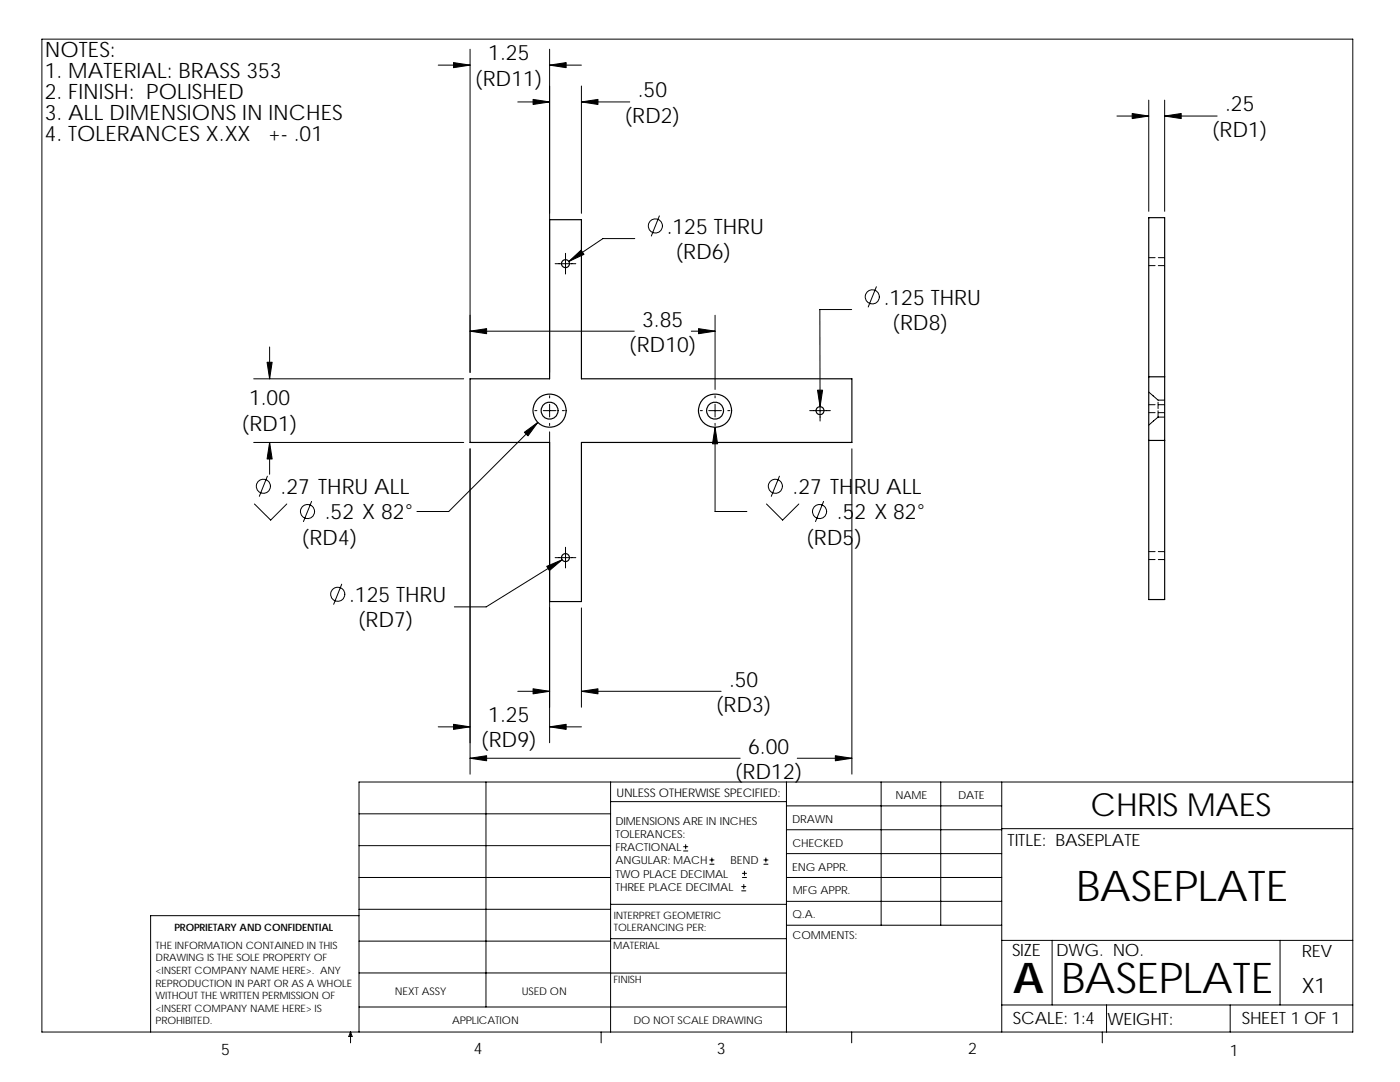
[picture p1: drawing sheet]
<svg xmlns="http://www.w3.org/2000/svg" width="279mm" height="216mm" viewBox="0 0 279 216" stroke-linecap="round" stroke-linejoin="round" font-family="sans-serif">
<g fill="none" stroke="#000" stroke-width=".2">
<path d="M8.4 7.8h261.6v198.1h-261.6zM87.5 13h6.3M93.8 9.8v64.5M109.7 9.8v64.5M109.7 13h6.3M116 17.2v25.4M229.3 20v22.2M232.4 20v22.2M103.3 20.3h6.4M116 20.3h9.7M222.9 23.2h6.4M232.4 23.2h10.5"/>
<path d="M110.8 52.6h4.1M112.9 50.5v4.2M126.7 47.6h-6.4l-6.8 4.6M131.6 43.1l-1.6 4M174.9 57.2l-1.6 4.1M229.3 51.4h1.2M229.3 53h1.2M231.2 51.4h1.2M231.2 53h1.2M50.6 75.6h41.9M53.8 69.2v6.4M93.8 66.1h32.8"/>
<path d="M109.7 79v.4M138 66.1h4.7M142.7 62.9v14.8M142.7 79v.4M163.7 79.9v4.1M170 61.8h-6.4l.1 19.4M229.3 78.2l1.8 1.6h1.3M50.6 88.3h41.9M53.4 95l-1.6 4M53.8 88.3v6.3M93.8 89.6v64.9M106.7 81.9h.4"/>
<path d="M107.3 84.3l-17.7 17.8h-6.4M108.4 81.9h2.6M109.7 80.7v2.5M109.7 84.5v.4M109.7 86.2v62M112.2 81.9h.4M139.7 81.9h.5M141.4 81.9h2.6M142.7 80.7v2.5M142.7 84.5v.4M142.7 85.3v16.8h6.4M145.2 81.9h.5"/>
<path d="M155.6 95l-1.7 4M161.6 81.9h4.1M170 89.6v64.9M229.3 80.8h1.2M229.3 82.3h1.2M231.1 80.3v1.2M231.1 82v1.2M231.1 83.2h1.3M231.1 83.2l-1.8 1.6M231.2 80.8h1.2M231.2 82.3h1.2M50.8 100.6l3.2 3.2 3.2-3.2"/>
<path d="M62.2 100.1l-1.6 4M68.2 116.6l-1.6 4M110.8 111.3h4.1M112.2 111.7l-15.2 9.4h-6.3M112.9 109.2v4.1M153 100.6l3.2 3.2 3.2-3.2M164.4 100.1l-1.6 4M229.3 110.1h1.2M229.3 111.7h1.2M231.2 110.1h1.2M231.2 111.7h1.2M103.3 137.9h6.4"/>
<path d="M116 121.3v19.8M116 137.9h27.9M87.5 145h6.3M93.8 151.3h53.9M97 156v44.9M109.7 145h6.3M121.9 156v49.9M121.9 160h35.1M157 156v49.9M159.1 151.3h10.9M175.9 156v28.6M187.7 156v28.6"/>
<path d="M199.9 156v49.9M270 156h-198.4v49.9M71.6 175.1h50.3M71.6 168.7h50.3M71.6 162.4h50.3M136.4 169.8h.9M136.4 169h.9M136.8 168.5v.9M141.6 172.4h.9M141.6 171.6h.9M142.1 171.2v.8M148 177.8h.8"/>
<path d="M148 176.9h.8M148.2 175.1h.8M148.2 174.3h.8M148.4 176.5v.8M148.6 173.8v.9M152.4 172.4h.9M152.4 171.6h.9M152.8 171.2v.8M157 160.8h42.9M157 165.6h42.9M157 170.3h42.9M157 175.1h42.9"/>
<path d="M157 179.9h42.9M199.9 165.4h70.1M71.6 187.8h50.3M71.6 181.4h50.3M71.6 182.7h-41.5v23.2M71.6 194.1h50.3M121.9 187.3h35.1M121.9 194.2h35.1M121.9 180.4h35.1M157 184.6h42.9M199.9 187.6h70.1M210 187.6v12.9"/>
<path d="M255.5 187.6v12.9M70 205.9l.3 .9h-.7zM70 205.9v2.2M71.6 200.9h85.4M120 205.9v2.2M170 205.9v2.2M199.9 200.5h70.1M220 205.9v2.2M220.8 200.5v5.4M245.5 200.5v5.4"/>
<circle cx="130.8" cy="45.1" r="1.41"/>
<circle cx="174.1" cy="59.2" r="1.41"/>
<circle cx="52.6" cy="97" r="1.41"/>
<circle cx="154.7" cy="97" r="1.41"/>
<circle cx="61.4" cy="102.1" r="1.41"/>
<circle cx="67.4" cy="118.6" r="1.41"/>
<circle cx="163.6" cy="102.1" r="1.41"/>
</g>
<g fill="none" stroke="#000" stroke-width=".23">
<path d="M109.7 43.8h6.3v31.8h54v12.7h-54v31.7h-6.3v-31.7h-15.9v-12.7h15.9zM229.3 43.4h3.1v76.2h-3.1zM229.3 75.2h3.1M229.3 87.9h3.1"/>
<circle cx="112.9" cy="52.6" r=".8"/>
<circle cx="109.7" cy="81.9" r="3.3"/>
<circle cx="109.7" cy="81.9" r="1.7"/>
<circle cx="142.7" cy="81.9" r="3.3"/>
<circle cx="142.7" cy="81.9" r="1.7"/>
<circle cx="163.7" cy="81.9" r=".8"/>
<circle cx="112.9" cy="111.3" r=".8"/>
</g>
<g fill="#000" stroke="#000" stroke-width=".2">
<path d="M90.5 12.5l3.3 .5-3.3 .5z" fill-rule="evenodd"/>
<path d="M109.7 13l3.3-.5v1z" fill-rule="evenodd"/>
<path d="M106.4 19.8l3.3 .5-3.3 .5z" fill-rule="evenodd"/>
<path d="M116 20.3l3.3-.5v1z" fill-rule="evenodd"/>
<path d="M226 22.6l3.3 .6-3.3 .5z" fill-rule="evenodd"/>
<path d="M232.4 23.2l3.3-.6v1.1z" fill-rule="evenodd"/>
<path d="M113.5 52.2l2.5-2.3 .5 .9z" fill-rule="evenodd"/>
<path d="M53.3 72.3h1l-.5 3.3z" fill-rule="evenodd"/>
<path d="M93.8 66.1l3.3-.5v1z" fill-rule="evenodd"/>
<path d="M139.4 65.6l3.3 .5-3.3 .5z" fill-rule="evenodd"/>
<path d="M53.8 88.3l.5 3.3h-1z" fill-rule="evenodd"/>
<path d="M104.6 86.3l2.7-2-1.9 2.7z" fill-rule="evenodd"/>
<path d="M142.7 85.3l.5 3.3h-1z" fill-rule="evenodd"/>
<path d="M163.2 77.9h1l-.5 3.3z" fill-rule="evenodd"/>
<path d="M109.1 113l3.1-1.3-2.6 2.2z" fill-rule="evenodd"/>
<path d="M106.4 137.4l3.3 .5-3.3 .6z" fill-rule="evenodd"/>
<path d="M116 137.9l3.3-.5v1.1z" fill-rule="evenodd"/>
<path d="M90.5 144.5l3.3 .5-3.3 .5z" fill-rule="evenodd"/>
<path d="M93.8 151.3l3.3-.5v1z" fill-rule="evenodd"/>
<path d="M109.7 145l3.3-.5v1z" fill-rule="evenodd"/>
<path d="M166.7 150.8l3.3 .5-3.3 .5z" fill-rule="evenodd"/>
</g>
<g font-size="8.5">
<text x="214.8" y="179.9">BASEPLATE</text>
<text x="202.2" y="198.2">A</text>
<text x="211.8" y="198.1">BASEPLATE</text>
</g>
<text font-size="6.3" x="217.7" y="162.9">CHRIS MAES</text>
<g font-size="4.2">
<text x="8.9" y="11.5">NOTES:</text>
<text x="8.9" y="15.6">1. MATERIAL: BRASS 353</text>
<text x="94.8" y="17.1">(RD11)</text>
<text x="97.5" y="12.1">1.25</text>
<text x="8.9" y="19.8">2. FINISH: POLISHED</text>
<text x="8.9" y="24">3. ALL DIMENSIONS IN INCHES</text>
<text x="127.3" y="19.4">.50</text>
<text x="244.5" y="22.2">.25</text>
<text x="8.9" y="28.2">4. TOLERANCES X.XX</text>
<text x="53.5" y="28.2">+- .01</text>
<text x="124.6" y="24.4">(RD2)</text>
<text x="241.8" y="27.3">(RD1)</text>
<text x="133.1" y="46.7">.125 THRU</text>
<text x="134.8" y="51.7">(RD6)</text>
<text x="128.2" y="65.2">3.85</text>
<text x="176.4" y="60.8">.125 THRU</text>
<text x="178.1" y="65.9">(RD8)</text>
<text x="125.5" y="70.2">(RD10)</text>
<text x="49.7" y="80.9">1.00</text>
<text x="48.2" y="85.9">(RD1)</text>
<text x="56" y="98.6">.27 THRU ALL</text>
<text x="158.2" y="98.6">.27 THRU ALL</text>
<text x="64.8" y="103.7">.52 X 82°</text>
<text x="167" y="103.7">.52 X 82°</text>
<text x="60.2" y="108.7">(RD4)</text>
<text x="160.9" y="108.7">(RD5)</text>
<text x="69.7" y="120.2">.125 THRU</text>
<text x="71.4" y="125.2">(RD7)</text>
<text x="145.5" y="137">.50</text>
<text x="142.8" y="142">(RD3)</text>
<text x="96" y="149.1">(RD9)</text>
<text x="97.5" y="144.1">1.25</text>
<text x="146.6" y="155.4">(RD12)</text>
<text x="149.3" y="150.4">6.00</text>
<text x="259.8" y="198.2">X1</text>
</g>
<g font-size="3.4">
<text x="201.1" y="168.8">TITLE: BASEPLATE</text>
<text x="202" y="190.8">SIZE</text>
<text x="210.8" y="190.8">DWG. NO.</text>
<text x="259.8" y="190.9">REV</text>
<text x="202.1" y="204.4">SCALE: 1:4</text>
<text x="221" y="204.5">WEIGHT:</text>
<text x="247.8" y="204.4">SHEET 1 OF 1</text>
</g>
<g font-size="3.2">
<text x="44.2" y="210.4">5</text>
<text x="94.6" y="210.3">4</text>
<text x="143" y="210.4">3</text>
<text x="193.2" y="210.4">2</text>
<text x="245.4" y="210.7">1</text>
</g>
<text font-size="2.4" x="123" y="158.9">UNLESS OTHERWISE SPECIFIED:</text>
<g font-size="2.2">
<text x="178.7" y="159.4">NAME</text>
<text x="191.2" y="159.4">DATE</text>
<text x="122.8" y="164.5">DIMENSIONS ARE IN INCHES</text>
<text x="122.8" y="167.2">TOLERANCES:</text>
<text x="158.1" y="164.2">DRAWN</text>
<text x="122.8" y="169.8">FRACTIONAL</text>
<text x="122.8" y="172.5">ANGULAR: MACH</text>
<text x="145.8" y="172.5">BEND</text>
<text x="158.1" y="173.7">ENG APPR.</text>
<text x="158.1" y="169.1">CHECKED</text>
<text x="122.8" y="177.8">THREE PLACE DECIMAL</text>
<text x="122.8" y="175.1">TWO PLACE DECIMAL</text>
<text x="158.2" y="178.5">MFG APPR.</text>
<text x="158.2" y="183.2">Q.A.</text>
<text x="158.2" y="187.4">COMMENTS:</text>
</g>
<g font-size="2.1">
<text x="78.8" y="198.5">NEXT ASSY</text>
<text x="104.1" y="198.5">USED ON</text>
<text x="90.2" y="204.3">APPLICATION</text>
<text x="126.4" y="204.4">DO NOT SCALE DRAWING</text>
</g>
<g font-size="2">
<text x="34.8" y="185.7">PROPRIETARY AND CONFIDENTIAL</text>
<text x="122.5" y="185.9">TOLERANCING PER:</text>
<text x="122.5" y="183.3">INTERPRET GEOMETRIC</text>
<text x="31.1" y="189.3">THE INFORMATION CONTAINED IN THIS</text>
<text x="31.1" y="191.8">DRAWING IS THE SOLE PROPERTY OF</text>
<text x="122.4" y="189.4">MATERIAL</text>
<text x="31.1" y="194.3">&lt;INSERT COMPANY NAME HERE&gt;. ANY</text>
<text x="31.1" y="196.9">REPRODUCTION IN PART OR AS A WHOLE</text>
<text x="122.4" y="196.2">FINISH</text>
<text x="31.1" y="199.4">WITHOUT THE WRITTEN PERMISSION OF</text>
<text x="31.1" y="201.9">&lt;INSERT COMPANY NAME HERE&gt; IS</text>
<text x="31.1" y="204.4">PROHIBITED.</text>
</g>
</svg>
